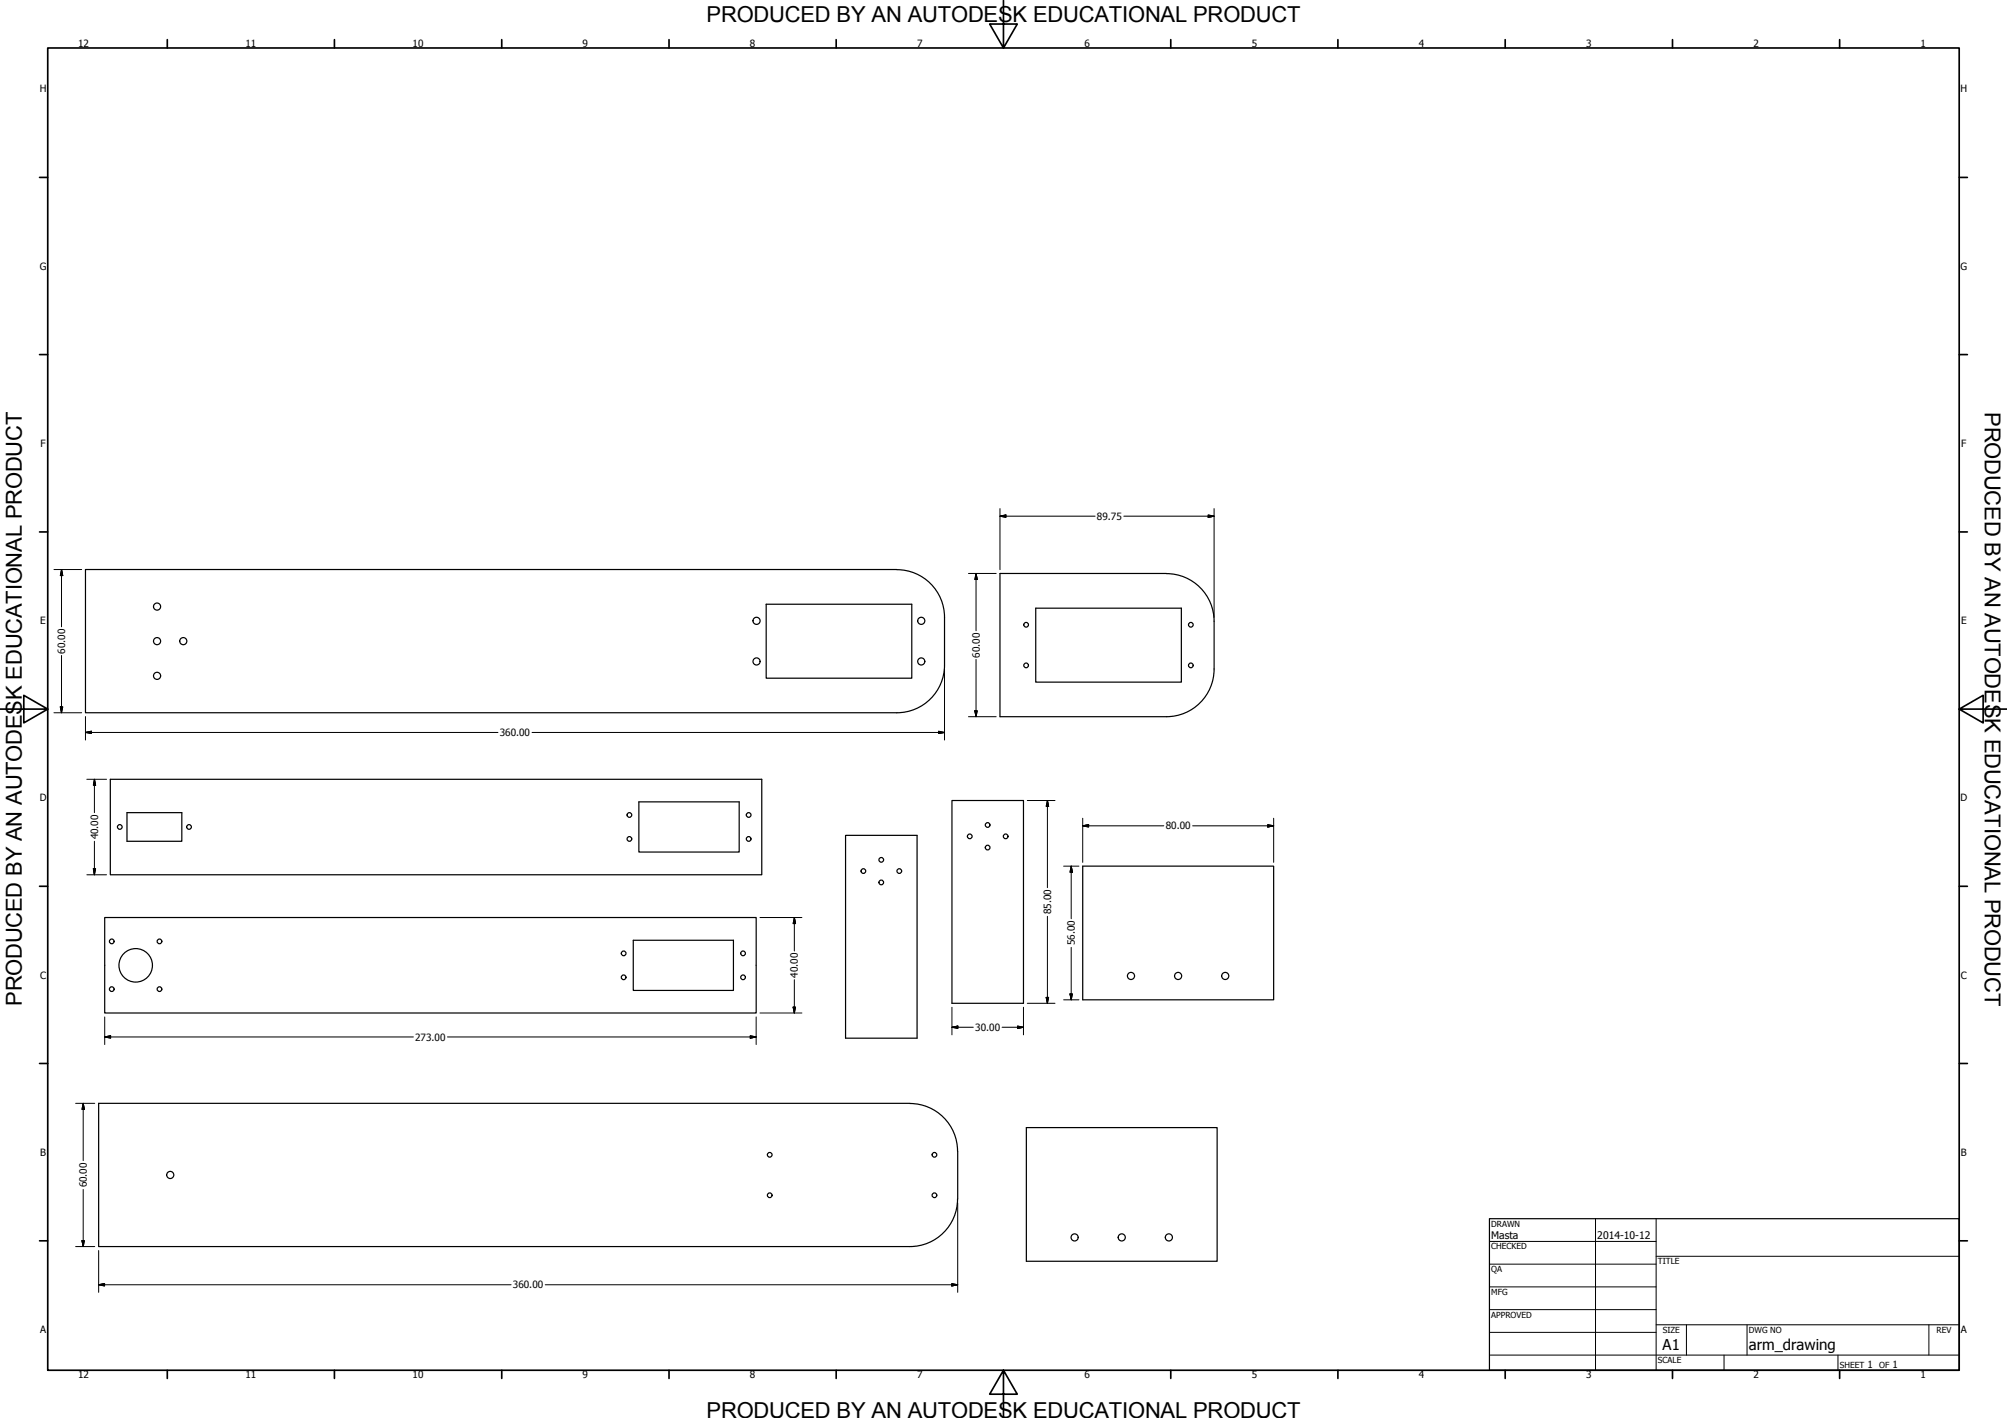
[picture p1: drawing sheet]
<svg xmlns="http://www.w3.org/2000/svg" width="841mm" height="594mm" viewBox="0 0 841 594" stroke-linecap="round" stroke-linejoin="round" font-family="sans-serif">
<!-- layer: Visible (ANSI) -->
<g fill="none" stroke="#000" stroke-width=".51">
<path d="M321.1 253.1h61v31h-61zM434 254.8h61v31h-61zM488.8 240.3h-69.8v60h69.8M488.8 240.3a20 20 0 0 1 20 20M395.8 278.6v-20a20 20 0 0 0-20-19.9l-340-.1v60h340a20 20 0 0 0 20-20M508.8 260.3v20M508.8 280.3a20 20 0 0 1-20 20M46.2 326.5h273v40h-273zM267.7 336h42.1v21h-42.1zM398.9 335.4h30v84.9h-30zM53.2 340.5h23v12h-23zM354.3 350h30v84.9h-30z"/>
<path d="M453.7 362.9h80v56h-80zM43.9 384.4h273v40h-273zM265.4 393.9h41.9v21h-41.9zM381.3 462.3a20 20 0 0 1 20 20M381.3 462.3h-340v60h340a20 20 0 0 0 20-20M430.1 472.4h79.9v56h-79.9zM401.3 482.3v20"/>
<circle cx="65.8" cy="254.1" r="1.49"/>
<circle cx="65.8" cy="268.6" r="1.49"/>
<circle cx="76.8" cy="268.6" r="1.49"/>
<circle cx="317" cy="277.1" r="1.49"/>
<circle cx="317" cy="260.1" r="1.49"/>
<circle cx="386" cy="277.1" r="1.49"/>
<circle cx="386" cy="260.1" r="1.49"/>
<circle cx="430" cy="278.8" r=".98"/>
<circle cx="430" cy="261.8" r=".98"/>
<circle cx="499" cy="278.8" r=".98"/>
<circle cx="499" cy="261.8" r=".98"/>
<circle cx="65.8" cy="283.1" r="1.49"/>
<circle cx="50.2" cy="346.5" r=".98"/>
<circle cx="79.2" cy="346.5" r=".98"/>
<circle cx="263.7" cy="351.5" r=".98"/>
<circle cx="263.7" cy="341.4" r=".98"/>
<circle cx="313.7" cy="351.5" r=".98"/>
<circle cx="313.7" cy="341.4" r=".98"/>
<circle cx="406.4" cy="350.4" r=".98"/>
<circle cx="413.9" cy="345.6" r=".98"/>
<circle cx="413.9" cy="355.1" r=".98"/>
<circle cx="421.4" cy="350.4" r=".98"/>
<circle cx="361.8" cy="364.9" r=".98"/>
<circle cx="369.3" cy="360.2" r=".98"/>
<circle cx="369.3" cy="369.7" r=".98"/>
<circle cx="376.8" cy="364.9" r=".98"/>
<circle cx="46.8" cy="394.4" r=".98"/>
<circle cx="66.8" cy="394.4" r=".98"/>
<circle cx="261.3" cy="399.4" r=".98"/>
<circle cx="311.4" cy="399.4" r=".98"/>
<circle cx="46.8" cy="414.4" r=".98"/>
<circle cx="56.9" cy="404.4" r="7"/>
<circle cx="66.8" cy="414.4" r=".98"/>
<circle cx="261.3" cy="409.5" r=".98"/>
<circle cx="311.4" cy="409.5" r=".98"/>
<circle cx="473.9" cy="408.9" r="1.49"/>
<circle cx="493.7" cy="408.9" r="1.49"/>
<circle cx="513.4" cy="408.9" r="1.49"/>
<circle cx="71.3" cy="492.3" r="1.49"/>
<circle cx="322.5" cy="483.8" r=".98"/>
<circle cx="391.6" cy="483.8" r=".98"/>
<circle cx="322.5" cy="500.8" r=".98"/>
<circle cx="391.6" cy="500.8" r=".98"/>
<circle cx="450.3" cy="518.4" r="1.49"/>
<circle cx="470.1" cy="518.4" r="1.49"/>
<circle cx="489.8" cy="518.4" r="1.49"/>
</g>
<!-- layer: Border (ANSI) -->
<g fill="none" stroke="#000" stroke-width=".7">
<path d="M70.1 16.6v3.5M140.1 16.6v3.5M210.2 16.6v3.5M280.4 16.6v3.5M350.4 16.6v3.5M420.5 .1v20l-5.8-10h11.6l-5.8 10M490.6 16.6v3.5M560.6 16.6v3.5M630.7 16.6v3.5M700.8 16.6v3.5M770.9 16.6v3.5M20 20.1h801v554h-801z"/>
<path d="M16.6 74.3h3.4M821 74.3h3.4M16.6 148.6h3.4M821 148.6h3.4M16.6 222.9h3.4M821 222.9h3.4M0 297.1h20l-10-5.8v11.6l10-5.8M821 297.1l10 5.8v-11.6l-10 5.8h20M16.6 371.3h3.4M821 371.3h3.4M16.6 445.6h3.4M821 445.6h3.4"/>
<path d="M16.6 519.8h3.4M821 519.8h3.4M70.1 574.1v3.4M140.1 574.1v3.4M210.2 574.1v3.4M280.4 574.1v3.4M350.4 574.1v3.4M420.5 574.1l5.8 10h-11.6l5.8-10v20M490.6 574.1v3.4M560.6 574.1v3.4M630.7 574.1v3.4M700.8 574.1v3.4"/>
<path d="M770.9 574.1v3.4"/>
</g>
<!-- layer: Title (ANSI) -->
<g fill="none" stroke="#000" stroke-width=".42">
<path d="M668.6 510.6v63.5M694 510.6v63.5M624.1 520.1h69.9M624.1 529.6h69.9M624.1 539.2h69.9M694 526.3h127M624.1 548.7h69.9M624.1 558.2h69.9M694 555h127M706.7 555v12.7M732.1 555v12.7M808.3 555v12.7"/>
<path d="M624.1 567.7h196.9M722.4 567.7v6.4M770.2 567.7v6.4"/>
</g>
<path d="M624.1 510.6h196.9v63.5h-196.9z" fill="none" stroke="#000" stroke-width=".51"/>
<!-- layer: Dimension (ANSI) -->
<g fill="none" stroke="#000" stroke-width=".42">
<path d="M419 216.3l2.5-.6v1.1zM419 216.3h39.9M419 213.1v25.6M470.9 216.3h37.9M506.3 215.7l2.5 .6-2.5 .5zM508.8 213.1v45.6M22.6 238.6h11.6M25.8 238.6l.5 2.5h-1zM25.8 238.6v24M405.8 240.3h11.6M409 240.3l.5 2.5h-1zM409 240.3v24"/>
<path d="M25.8 274.6v24M409 276.3v24M22.6 298.6h11.6M25.3 296.1h1l-.5 2.5zM395.8 280.3v29.7M408.5 297.8h1l-.5 2.5zM35.8 306.9l2.5-.5v.9zM35.8 306.9h172.9M35.8 300.2v9.8M222.9 306.9h172.9M393.3 306.4l2.5 .5-2.5 .4zM405.8 300.3h11.6"/>
<path d="M36.4 326.5h8.2M39.6 326.5l.5 2.5h-1zM39.6 326.5v14M430.5 335.4h11.6M438.9 335.4l.5 2.5h-1zM438.9 335.4v36.5M39.6 352.5v14M453.7 346l2.5-.5v1zM453.7 346h34M453.7 342.8v18.5M499.7 346h34M531.2 345.5l2.5 .5-2.5 .5z"/>
<path d="M533.7 342.8v18.5M36.4 366.5h8.2M39.1 364h1l-.5 2.5zM445.7 362.9h6.4M448.9 362.9l.5 2.5h-1zM448.9 362.9v22M318.5 384.4h17.5M332.9 384.4l.5 2.5h-1zM332.9 384.4v14M438.9 383.9v36.4M448.9 396.9v22M332.9 410.4v14"/>
<path d="M438.4 417.9h1l-.5 2.4zM445.7 418.9h6.4M448.4 416.4h1l-.5 2.5zM43.9 434.4l2.5-.5v1zM43.9 434.4h129.3M43.9 426.1v11.5M187.5 434.4h129.4M314.4 433.9l2.5 .5-2.5 .5zM316.9 426.1v11.5M318.5 424.4h17.5M332.4 421.9h1l-.5 2.5zM398.9 430.4l2.5-.5v1z"/>
<path d="M398.9 430.4h9M398.9 422v11.5M419.9 430.4h9M426.4 429.9l2.5 .5-2.5 .5zM428.9 422v11.5M430.5 420.3h11.6M31.7 462.3h8M34.9 462.3l.5 2.5h-1zM34.9 462.3v24M34.9 498.3v24M34.4 519.8h1l-.5 2.5zM401.3 503.9v37.5"/>
<path d="M31.7 522.3h8M41.3 538.3l2.5-.5v1zM41.3 538.3h172.9M41.3 523.9v17.5M228.5 538.3h172.8M398.8 537.8l2.5 .5-2.5 .5z"/>
</g>
<g fill="#000" stroke="#000" stroke-width=".42">
<path d="M419 216.3l2.5-.6zM419 216.3l2.5-.6v1.1zM506.3 216.8l2.5-.5zM506.3 215.7l2.5 .6-2.5 .5zM25.8 238.6l.5 2.5zM25.8 238.6l.5 2.5h-1zM409 240.3l.5 2.5zM409 240.3l.5 2.5h-1zM25.3 296.1l.5 2.5zM25.3 296.1h1l-.5 2.5zM408.5 297.8l.5 2.5zM408.5 297.8h1l-.5 2.5z"/>
<path d="M35.8 306.9l2.5-.5zM35.8 306.9l2.5-.5v.9zM393.3 307.3l2.5-.4zM393.3 306.4l2.5 .5-2.5 .4zM39.6 326.5l.5 2.5zM39.6 326.5l.5 2.5h-1zM438.9 335.4l.5 2.5zM438.9 335.4l.5 2.5h-1zM453.7 346l2.5-.5zM453.7 346l2.5-.5v1zM531.2 346.5l2.5-.5zM531.2 345.5l2.5 .5-2.5 .5z"/>
<path d="M39.1 364l.5 2.5zM39.1 364h1l-.5 2.5zM448.9 362.9l.5 2.5zM448.9 362.9l.5 2.5h-1zM332.9 384.4l.5 2.5zM332.9 384.4l.5 2.5h-1zM438.4 417.9l.5 2.4zM438.4 417.9h1l-.5 2.4zM448.4 416.4l.5 2.5zM448.4 416.4h1l-.5 2.5zM43.9 434.4l2.5-.5zM43.9 434.4l2.5-.5v1z"/>
<path d="M314.4 434.9l2.5-.5zM314.4 433.9l2.5 .5-2.5 .5zM332.4 421.9l.5 2.5zM332.4 421.9h1l-.5 2.5zM398.9 430.4l2.5-.5zM398.9 430.4l2.5-.5v1zM426.4 430.9l2.5-.5zM426.4 429.9l2.5 .5-2.5 .5zM34.9 462.3l.5 2.5zM34.9 462.3l.5 2.5h-1zM34.4 519.8l.5 2.5zM34.4 519.8h1l-.5 2.5z"/>
<path d="M41.3 538.3l2.5-.5zM41.3 538.3l2.5-.5v1zM398.8 538.8l2.5-.5zM398.8 537.8l2.5 .5-2.5 .5z"/>
</g>
<g font-size="9.2">
<text x="296.1" y="9.3">PRODUCED BY AN AUTODESK EDUCATIONAL PRODUCT</text>
<text x="831.8" y="172.7" transform="rotate(90 831.8 172.7)">PRODUCED BY AN AUTODESK EDUCATIONAL PRODUCT</text>
<text x="9.2" y="421.5" transform="rotate(-90 9.2 421.5)">PRODUCED BY AN AUTODESK EDUCATIONAL PRODUCT</text>
<text x="296.1" y="594.1">PRODUCED BY AN AUTODESK EDUCATIONAL PRODUCT</text>
</g>
<g font-size="6.3">
<text x="696.7" y="565.6">A1</text>
<text x="732.9" y="565.7">arm_drawing</text>
</g>
<g font-size="4.4">
<text x="624.9" y="519.3">Masta</text>
<text x="669.4" y="519.3">2014-10-12</text>
</g>
<g font-size="4.2">
<text x="32.8" y="19.7">12</text>
<text x="102.8" y="19.7">11</text>
<text x="172.9" y="19.7">10</text>
<text x="244.2" y="19.7">9</text>
<text x="314.3" y="19.7">8</text>
<text x="384.3" y="19.7">7</text>
<text x="454.4" y="19.7">6</text>
<text x="524.5" y="19.7">5</text>
<text x="594.6" y="19.7">4</text>
<text x="664.7" y="19.7">3</text>
<text x="734.8" y="19.7">2</text>
<text x="804.8" y="19.7">1</text>
<text x="16.6" y="38.7">H</text>
<text x="821.5" y="38.7">H</text>
<text x="16.7" y="113">G</text>
<text x="821.5" y="113">G</text>
<text x="17" y="187.2">F</text>
<text x="821.8" y="187.2">F</text>
<text x="459.7" y="217.8">89.75</text>
<text x="16.9" y="261.5">E</text>
<text x="821.8" y="261.5">E</text>
<text x="27.3" y="273.8" transform="rotate(-90 27.3 273.8)">60.00</text>
<text x="410.5" y="275.5" transform="rotate(-90 410.5 275.5)">60.00</text>
<text x="209.4" y="308.4">360.00</text>
<text x="16.6" y="335.7">D</text>
<text x="821.5" y="335.7">D</text>
<text x="488.5" y="347.5">80.00</text>
<text x="41.1" y="351.7" transform="rotate(-90 41.1 351.7)">40.00</text>
<text x="440.4" y="383.1" transform="rotate(-90 440.4 383.1)">85.00</text>
<text x="450.4" y="396.1" transform="rotate(-90 450.4 396.1)">56.00</text>
<text x="16.8" y="410">C</text>
<text x="334.4" y="409.6" transform="rotate(-90 334.4 409.6)">40.00</text>
<text x="821.7" y="410">C</text>
<text x="408.7" y="431.9">30.00</text>
<text x="174" y="436">273.00</text>
<text x="16.8" y="484.2">B</text>
<text x="821.7" y="484.2">B</text>
<text x="36.4" y="497.5" transform="rotate(-90 36.4 497.5)">60.00</text>
<text x="214.9" y="539.8">360.00</text>
<text x="16.8" y="558.5">A</text>
<text x="821.6" y="558.5">A</text>
<text x="782.5" y="573.2">1</text>
<text x="793.1" y="573.2">1</text>
<text x="32.8" y="577.5">12</text>
<text x="102.8" y="577.5">11</text>
<text x="172.9" y="577.5">10</text>
<text x="244.2" y="577.5">9</text>
<text x="314.3" y="577.5">8</text>
<text x="384.3" y="577.5">7</text>
<text x="454.4" y="577.5">6</text>
<text x="524.5" y="577.5">5</text>
<text x="594.6" y="577.5">4</text>
<text x="664.7" y="577.5">3</text>
<text x="734.8" y="577.5">2</text>
<text x="804.8" y="577.5">1</text>
</g>
<g font-size="3.5">
<text x="624.9" y="513.9">DRAWN</text>
<text x="624.9" y="523.5">CHECKED</text>
<text x="624.9" y="533">QA</text>
<text x="694.8" y="529.6">TITLE</text>
<text x="624.9" y="542.5">MFG</text>
<text x="624.9" y="552">APPROVED</text>
<text x="696.8" y="558.4">SIZE</text>
<text x="732.9" y="558.4">DWG NO</text>
<text x="811.5" y="558.3">REV</text>
<text x="694.8" y="571.1">SCALE</text>
<text x="771" y="573.2">SHEET</text>
<text x="787.5" y="573.2">OF</text>
</g>
</svg>
